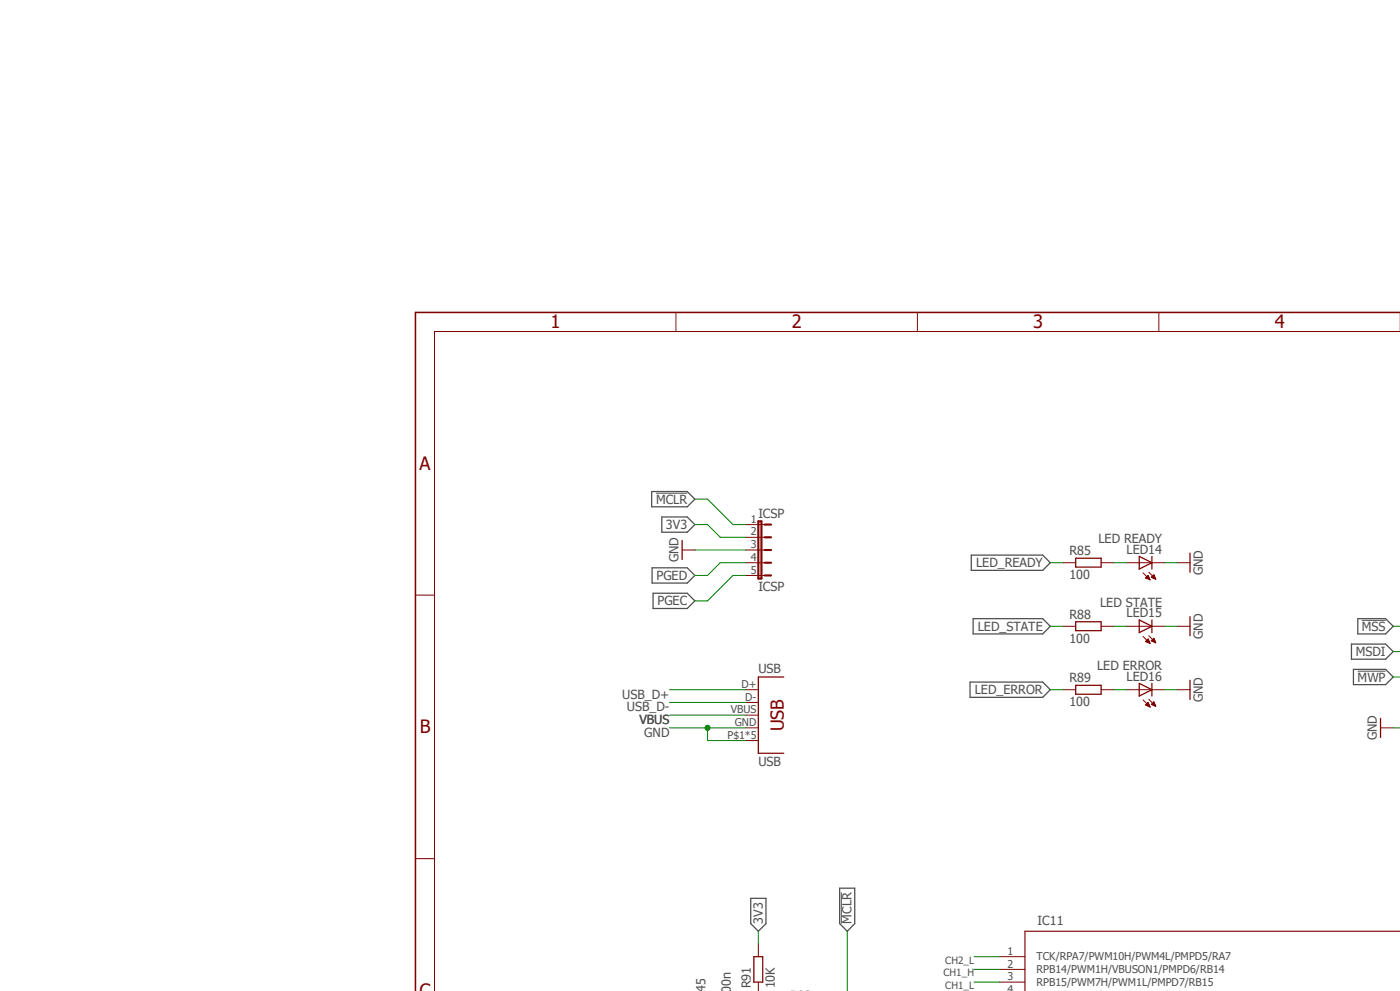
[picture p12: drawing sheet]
<svg xmlns="http://www.w3.org/2000/svg" width="420mm" height="297mm" viewBox="0 0 420 297" stroke-linecap="round" stroke-linejoin="round" font-family="sans-serif">
<path d="M123.9 93.1l296.1 203.9M420 296.9l-.1 .2" fill="none" stroke="#fff" stroke-width=".3"/>
<path d="M195.5 147.3h10.7l2.2 2.3-2.2 2.3h-10.7zM198.5 154.9h7.7l2.2 2.3-2.2 2.3h-7.7zM195.6 170.2h10.6l2.2 2.3-2.2 2.3h-10.6zM195.9 177.8h10.3l2.2 2.3-2.2 2.3h-10.3zM291.4 166.4h21.4l2.3 2.3-2.3 2.2h-21.4zM291.9 185.4h20.9l2.3 2.3-2.3 2.3h-20.9zM405.4 193h10.3l2.3 2.3-2.3 2.3h-10.3zM407.3 185.4h8.4l2.3 2.3-2.3 2.3h-8.4zM291 204.4h21.8l2.3 2.3-2.3 2.3h-21.8zM406 200.6h9.7l2.3 2.3-2.3 2.3h-9.7zM225.2 269.2h4.6v7.6l-2.3 2.3-2.3-2.3zM251.9 266.2h4.5v10.6l-2.2 2.3-2.3-2.3z" fill="none" stroke="#505050" stroke-width=".38"/>
<path d="M196.8 147.8h9.4M408.5 185.9h7.2M407.3 201.2h8.4M252.4 267.5v9.3" fill="none" stroke="#505050" stroke-width=".3"/>
<path d="M420 279.1h-112.5v18" fill="none" stroke="#800000" stroke-width=".34"/>
<g fill="none" stroke="#800000" stroke-width=".3">
<path d="M202.8 93.6v5.8M275.2 93.6v5.8M347.6 93.6v5.8M420 99.4h-289.7v197.7M223.7 157.2h5.7M124.6 178.4h5.7M204.6 164.8h3.8M223.7 164.8h5.7M223.7 161h5.7M223.7 168.7h5.7M223.7 172.5h5.7M318.9 168.7h3.8"/>
<path d="M330.3 168.7h3.8M337.9 168.7h11.5M342.9 171.7l2.1 2.1M343.7 173.2l.7-.7 .6 1.3zM343.7 173.2h1.1M343.8 173.1h.9M344 172.9h.6M344.1 173.4h.7M344.1 172.7h.5M344.3 172.6h.2M344.5 173.6h.4M344.6 171.5l2.1 2.1"/>
<path d="M344.9 173.7h.1M345.4 173l.8-.7 .5 1.3zM345.5 173.1h1M345.5 172.9h.9M345.7 172.7h.7M345.8 172.6h.5M345.9 173.2h.7M346 172.4h.2M346.2 173.4h.4M346.7 173.6h.1M353.2 168.7h3.8M318.9 187.7h3.8"/>
<path d="M330.3 187.7h3.8M337.9 187.7h11.5M342.9 190.8l2.1 2M343.7 192.2h1M343.9 192.1h.8M344 192.4h.8M344 191.9h.6M344.2 191.7h.3M344.3 192.5h.6M344.4 191.6h.1M344.4 191.5l-.7 .8 1.3 .5M344.4 191.5l.6 1.3"/>
<path d="M344.6 190.5l2.1 2.2M344.7 192.7h.2M345.4 192.1h1.1M345.4 192.1l1.3 .6M345.4 192.1l.8-.8 .5 1.4M345.6 191.9h.8M345.7 192.2h.8M345.7 191.7h.6M345.9 191.6h.3M346.1 191.4h.1M346.1 192.4h.5M346.5 192.5h.2"/>
<path d="M353.2 187.7h3.8M223.7 206.7h3.8M223.7 210.5h3.8M223.7 218.1h3.8M223.7 214.3h3.8M318.9 206.7h3.8M330.3 206.7h3.8M337.9 206.7h11.5M342.9 209.8l2.1 2.1M343.7 211.3l.7-.8 .6 1.4zM343.8 211.4h1M343.8 211.2h.9"/>
<path d="M344 211h.6M344.1 210.9h.5M344.2 211.5h.6M344.3 210.7h.2M344.6 211.7h.3M344.6 209.6l2.1 2.1M345 211.8h.1M345.5 211h1M345.6 211.2h.9M345.7 210.9h.7M345.8 210.7h.5M345.9 211.4h.7"/>
<path d="M345.9 210.5h.3M346.1 210.4h.1M346.2 210.4l-.8 .7 1.3 .6M346.2 210.4l.5 1.3M346.3 211.5h.4M353.2 206.7h3.8M414.1 218.1h3.9M223.7 222h3.8M124.6 257.3h5.7M227.5 282.9v3.8M227.5 294.3v2.8M299.8 286.7h7.7"/>
<path d="M299.8 290.5h7.7M299.8 294.3h7.7"/>
</g>
<g fill="none" stroke="#800000" stroke-width=".38">
<path d="M204.6 162v5.7M322.7 167.3h7.6v2.7h-7.6zM341.8 166.8l3.8 1.9-3.8 1.9zM345.6 166.8v3.8M357 165.8v5.7M322.7 186.4h7.6v2.6h-7.6zM341.8 185.8l3.8 1.9-3.8 1.9zM345.6 185.8v3.8M357 184.8v5.7M235.1 202.9h-7.6v22.9h7.6M322.7 205.4h7.6v2.7h-7.6zM341.8 204.8l3.8 1.9-3.8 1.9z"/>
<path d="M345.6 204.8v3.8M357 203.9v5.7M414.1 215.3v5.7M226.1 286.7h2.7v7.6h-2.7z"/>
</g>
<path d="M227.5 156.3h.9v17.1h-.9zM229.4 157.2h1.9M229.4 164.8h1.9M229.4 161h1.9M229.4 168.7h1.9M229.4 172.5h1.9" fill="none" stroke="#800000" stroke-width=".64"/>
<path d="M420 93.6h-295.4v203.5" fill="none" stroke="#800000" stroke-width=".47"/>
<path d="M208.4 157.2h3.9l3.8 3.8h7.6M208.4 149.6h3.9l7.6 7.6h3.8M208.4 164.8h15.3M349.4 168.7h3.8M349.4 187.7h3.8M200.8 218.1h22.9M212.3 218.1v3.9h11.4M349.4 206.7h3.8M418 218.1h2M227.5 279.1v3.8M254.2 279.1v18" fill="none" stroke="#008000" stroke-width=".3"/>
<circle cx="212.3" cy="218.1" r=".76" fill="#008000"/>
<g fill="none" stroke="#008000" stroke-width=".3">
<path d="M223.7 168.7h-7.6l-3.8 3.8h-3.9M223.7 172.5h-3.8l-7.6 7.6h-3.9M315.1 168.7h3.8M334.1 168.7h3.8M315.1 187.7h3.8M334.1 187.7h3.8M418 187.7h2M418 195.3h2M200.8 206.7h22.9M200.8 210.5h22.9M200.8 214.3h22.9M315.1 206.7h3.8"/>
<path d="M334.1 206.7h3.8M418 202.9h2M292.2 290.5h7.6M292.2 294.3h7.6M292.2 286.7h7.6"/>
<circle cx="212.3" cy="218.1" r=".76"/>
</g>
<g font-size="5.5" fill="#800000">
<text x="165.1" y="98.4">1</text>
<text x="237.5" y="98.4">2</text>
<text x="310" y="98.4">3</text>
<text x="382.4" y="98.4">4</text>
<text x="125.9" y="140.8">A</text>
<text x="125.9" y="219.8">B</text>
</g>
<text font-size="5.4" fill="#800000" x="235.1" y="219.2" transform="rotate(-90 235.1 219.2)">USB</text>
<g font-size="3.8" fill="#505050">
<text x="196.8" y="150.9">MCLR</text>
<text x="227.5" y="155.3">ICSP</text>
<text x="199.8" y="158.5">3V3</text>
<text x="320.8" y="166.4">R85</text>
<text x="329.5" y="162.7">LED READY</text>
<text x="337.9" y="166">LED14</text>
<text x="196.9" y="173.8">PGED</text>
<text x="203.5" y="168.6" transform="rotate(-90 203.5 168.6)">GND</text>
<text x="292.8" y="170">LED_READY</text>
<text x="320.8" y="173.6">100</text>
<text x="360.8" y="172.5" transform="rotate(-90 360.8 172.5)">GND</text>
<text x="227.5" y="177.2">ICSP</text>
<text x="197.2" y="181.4">PGEC</text>
<text x="320.8" y="185.4">R88</text>
<text x="330" y="181.8">LED STATE</text>
<text x="337.9" y="185">LED15</text>
<text x="293.3" y="189">LED_STATE</text>
<text x="360.8" y="191.5" transform="rotate(-90 360.8 191.5)">GND</text>
<text x="408.5" y="189">MSS</text>
<text x="320.8" y="192.7">100</text>
<text x="406.7" y="196.6">MSDI</text>
<text x="227.5" y="201.8">USB</text>
<text x="329.1" y="200.8">LED ERROR</text>
<text x="186.7" y="209.4">USB_D+</text>
<text x="292.4" y="208.1">LED_ERROR</text>
<text x="320.8" y="204.5">R89</text>
<text x="337.9" y="204">LED16</text>
<text x="407.3" y="204.3">MWP</text>
<text x="188.1" y="213.2">USB_D-</text>
<text x="320.8" y="211.7">100</text>
<text x="360.8" y="210.5" transform="rotate(-90 360.8 210.5)">GND</text>
<text x="191.8" y="217">VBUS</text>
<text x="193.3" y="220.8">GND</text>
<text x="413" y="221.9" transform="rotate(-90 413 221.9)">GND</text>
<text x="227.5" y="229.6">USB</text>
<text x="228.8" y="276.8" transform="rotate(-90 228.8 276.8)">3V3</text>
<text x="255.5" y="276.8" transform="rotate(-90 255.5 276.8)">MCLR</text>
<text x="311.3" y="277.2">IC11</text>
<text x="211.7" y="297.4" transform="rotate(-90 211.7 297.4)">45</text>
<text x="219.3" y="297.6" transform="rotate(-90 219.3 297.6)">00n</text>
<text x="225.3" y="296.2" transform="rotate(-90 225.3 296.2)">R91</text>
<text x="232.5" y="296.2" transform="rotate(-90 232.5 296.2)">10K</text>
</g>
<g font-size="3.2" fill="#505050">
<text x="225.2" y="156.7">1</text>
<text x="225.2" y="160.5">2</text>
<text x="225.2" y="164.3">3</text>
<text x="225.2" y="168.1">4</text>
<text x="225.2" y="171.9">5</text>
<text x="222.4" y="206.2">D+</text>
<text x="219.2" y="213.8">VBUS</text>
<text x="223.6" y="210">D-</text>
<text x="218.2" y="221.4">P$1*5</text>
<text x="220.4" y="217.6">GND</text>
<text x="302.3" y="286.2">1</text>
<text x="311" y="287.9">TCK/RPA7/PWM10H/PWM4L/PMPD5/RA7</text>
<text x="302.3" y="290">2</text>
<text x="302.3" y="293.8">3</text>
<text x="311" y="291.7">RPB14/PWM1H/VBUSON1/PMPD6/RB14</text>
<text x="302.3" y="297.6">4</text>
<text x="311" y="295.5">RPB15/PWM7H/PWM1L/PMPD7/RB15</text>
</g>
<g font-size="3" fill="#505050">
<text x="283" y="292.7">CH1_H</text>
<text x="283.6" y="288.8">CH2_L</text>
<text x="283.6" y="296.5">CH1_L</text>
</g>
</svg>
